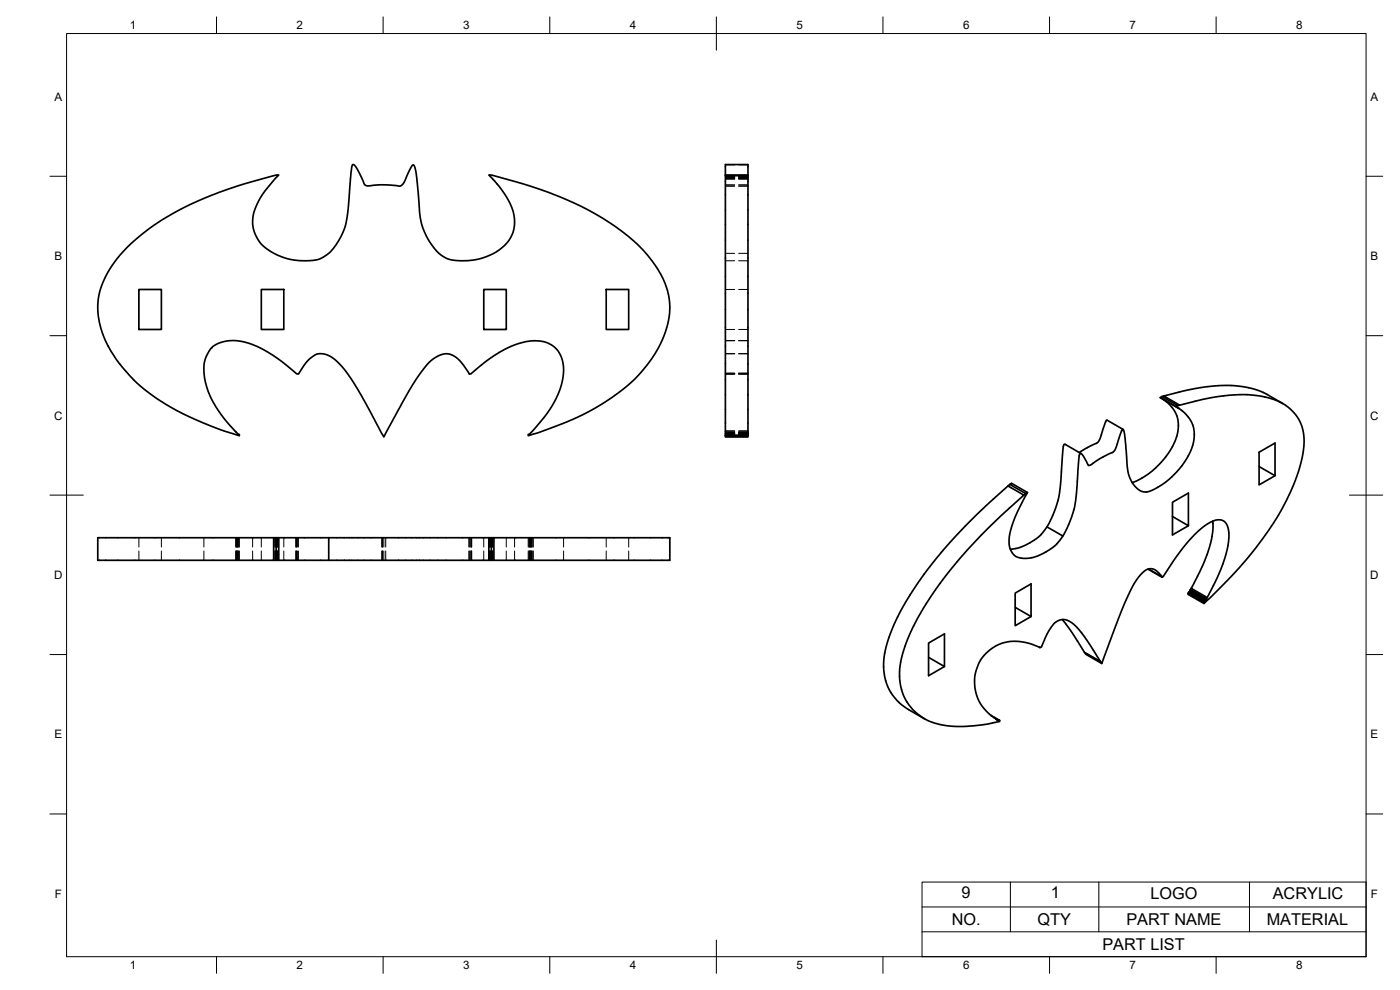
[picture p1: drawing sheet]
<svg xmlns="http://www.w3.org/2000/svg" width="420mm" height="297mm" viewBox="0 0 420 297" stroke-linecap="round" stroke-linejoin="round" font-family="sans-serif">
<!-- layer: Visible -->
<g fill="none" stroke="#000" stroke-width=".51">
<path d="M217.7 52.7v77.9l6.8 .1M217.7 52.5v.2h6.8v77.9M217.7 52.5h6.8v.2M217.7 52.5v-3.1h6.8v3.1M38.4 74l3.6-3.2 4.1-3.2 5.7-3.5 4.9-2.5 6.5-2.9 8.1-2.9 10.8-3.1 1.6-.2-3.8 4.4-1.8 2.5-1.8 3.9-.5 2.9 .1 2 .5 1.6 1.6 2.9 1.9 1.8 3.7 2.2a18.1 18.1 0 0 0 12.9 .7 16.3 16.3 0 0 0 7-9.1l1-5.7 1.1-12.4a.59 .59 0 0 1 .3-.8 .59 .59 0 0 1 .8 .5l1.7 3.1 .9 2.2 .5 .5 1 .1 4.1-.4 5 .4 .6-.2 .6-.6 2.2-4.7 .5-.7 .3-.1 .4 .8 .4 2.1 .9 9.9a18.6 18.6 0 0 0 7.4 14.8l2 .8 3.7 .3a15.9 15.9 0 0 0 14.5-7.2l.7-1.8 .3-2.3-.1-2-.5-2.2-1-2.2-1.9-3-1.4-2-2.8-3 1.5 .2 8.9 2.5 8.4 2.8 9.1 4 7.1 4 6.6 4.7 4.7 4.3 2.6 3.1 1.9 2.8 1.5 2.8 1.3 3.4 .6 2.8 .1 2.8-.1 2.2-.7 3.3-1.4 3.6-1.1 2.3-3.5 5.4-4.3 4.8-6.3 5-6.9 4.2-6.7 3.1-8.4 3.2-3.1 .9v-.3l.5-.2 1-1.1 3.4-4.1 3-4.4 1.7-4 1-4.5-.3-3.7-.4-1.4-1.1-2-1.1-1-1.7-1-1.3-.5-2-.2-3.5 .2-2.4 .7-2.9 1.2-5.4 3.2-5.9 4.6-.3 .1-1.4-2.3-1.5-1.9-2.1-1.5-1.3-.4h-.9l-1.4 .3-1.5 .7-1.3 1-1.3 1.3-3.2 4.3-3.9 6.6-5.8 10.7-6.8-12.5-4-6.3-1.8-2.4-2.1-2-1.7-1.1-1.7-.6h-2l-1.8 1.2-1.6 1.6-2.1 3.3-.6-.2-4.3-3.5-3.1-2.2-3.5-2-3.7-1.5-3-.6h-3.3l-2.5 .7-1.8 1-1.6 2.4-.9 2.8v3.1l.7 3.6 1.4 3.7 2 3.4 3.6 4.7 2.3 2.4 .5 .3v.3l-7.1-2.3-9.8-4.3-5.7-3.1-5.3-3.7a37.7 37.7 0 0 1-14-20.4l-.4-2.4-.2-2.9 .4-3.1 .9-3 1.3-2.9 1.8-3.1 2.2-2.8zM41.7 86.9h6.7v12h-6.7zM78.4 86.9h6.8v12h-6.8zM145.2 86.9h6.7v12h-6.7zM181.9 86.9h6.8v12h-6.8zM348.2 119.3l5.4 3.1 1.6 1.2 1.9 2.2 .9 1.8 .4 2.4-.4 3.4-1.2 3-1.7 2.8-2.1 2.6-3.3 2.9-4 2.4-1.3 .5h-1l-1.4-.5-1.4-1.2-1.1-1.5-.7-1.8-.5-2.5-.8-9.5-.4-1.8h-.2l-.3 .5-1.6 4.8-.8 1.4-4 2-2.7 1.9-.9 .2-1.6-3-.5-.5h-.4l-.3 1.4-.7 10-.6 4.5-1.6 4.9-1.9 3.9M348.7 119l-.5 .3 5.6 3.2M349.1 119.8l2.5 2.3 1.1 1.5 .6 1.4 .3 3.3-.8 3.6-2.2 4.2-3.7 4.2-3.6 2.8-3.5 1.7"/>
<path d="M349.3 118.8l-.6 .2 4.8 2.7-.5 .3M217.7 130.6v.5h6.8v-.4M217.7 130.7h6.8zM324.5 136.1l-4.8-2.8-.5 .2-1.4 15.4-1.4 4.7-2.2 4.5 4.8 2.7-2.3 2.9-3.4 2.2-3.2 1.3-2.9 .3-1.9-.3-1.2-.8-1.1-2.1-.2-2.3 .5-2.9 1.3-3.8 3.8-7.5M337 128.8l-4.9-2.7-1.9 5.3-.7 1.3-5.6 3.1M354 121.6l8-2 7.2-1 5.7-.1 3.1 .3 3 .7 2.1 .7 2.1 1 1.7 1.3 1.7 1.6 1 1.5 1 2 .8 3.8-.1 2.6-.6 3.8-2.3 7.3-2.2 4.8-2.5 4.6-5.7 8.4-6.1 7.5-5.8 6-4.8 4.7-4.8-2.8v-.3M377.9 140l4.8 2.7v-9.8l-4.8 2.8v9.8l4.8-2.8M385 121.1l-5.4-3.1-2.6-1-3.8-1-5.7-.4-7.6 .8-10.6 2.4 4.7 2.8-.5 .1M302.5 145.8l-9.7 9-7 7.2-7.6 9.2-4.9 7-4.5 8.1-1.4 3.3-1.5 4.6-.6 2.8-.1 3.2 .3 2.8 .5 1.9a14.7 14.7 0 0 0 6.8 8.1l6 3.4 3.1 .9 2.4 .5 4.5 .2 4-.3 6.9-1.2h.3v-.4M303 145.3l-.5 .5 4.8 2.8-10.8 9.9-8.8 9.5-4.5 5.6-3 4.1-3.1 4.9-2.7 4.9-2.5 5.6-1.6 5.3-.3 2.4v2.6l.8 4.3a14.3 14.3 0 0 0 6.7 8M307.8 148.1l.6-.3-4.8-2.8-.6 .3 4.8 2.8-.5 .5M314.2 158.1l-1.9 2.5-1.9 1.5-4.1 2.1-3.1 .6"/>
<path d="M351.9 155l4.8 2.7v-9.8l-4.8 2.8v9.8l4.8-2.8M363.9 156.4v3.4l-1 4.8-1.9 5-3.5 6.9 4.8 2.8-.2 .3M82.1 161.3h-52.8v6.8h52.8v-6.8h.8M83.7 161.3h-.8v6.8h-.8M83.7 161.3v6.8h-.8M83.7 161.3h15M98.7 168.1h48M146.7 161.3h.8v6.8h-.8zM146.7 161.3h-48v6.8h-15M147.5 168.1h.7v-6.8h52.8v6.8h-52.8M147.5 161.3h.7M344.5 170.8l4.3 2.4 5.8-8.3 2.4-2.9 2.5-2.6 2.7-2.1 1.8-.9 1.4-.4 1.6 .2 .9 .8 .8 1.9 .1 2.4-.5 3.6-1.9 5.9-4.1 8.5"/>
<path d="M344.7 170.7l4.1 2.5M348.8 173.1l-2.1-2.1-1.6-.4-1.6 .8-2.3 2.5-1.8 2.9-2.4 5.5-6.3 16.8-4.8-2.8-.3-.4M356.7 177.9l-.2 .1 4.8 2.7v.4M356.8 177.8l-.1 .1 4.7 2.7-.1 .1M356.8 177.7l4.8 2.8-.2 .1M356.9 177.7l4.7 2.8M356.9 177.6v.1M357 177.5l4.7 2.9M357 177.4l4.7 2.9M357.1 177.4h-.1M357.1 177.2l4.7 3M357.1 177.2l4.7 2.9"/>
<path d="M357.2 177.1l4.7 2.8M357.3 177l4.7 2.9M357.3 176.9l-.2 .3M357.5 176.5l-.2 .4 4.7 2.9M361.9 179.9v.1M278.7 197.2l4.7 2.8v-9.8l-4.7 2.7v9.8l4.7-2.7M304.7 182.2l4.7 2.8v-9.8l-4.7 2.8v9.7l4.7-2.7M311.9 194.2l.2 .1M318.8 185.9l3 3.9 3.7 6 4.8 2.8M325.5 195.8l4.9 2.8 .3 .5M330.3 198.5l-4-6.2-2.4-3.3-2.2-2.1-2-1-1.7 .2-1.8 1.1-1.9 2.9-1.8 4-.4 .2-3.7-1.4-3.5-.5-3.5 .4-2.7 1.1-2.8 2.1-1.9 2.5-1.3 3.6-.2 2.9 .6 3.6 1.3 2.8 2 2.4 2.9 2.2-.3-.2M361.7 180.4l-.1 .1"/>
<path d="M361.8 180.2h-.1M297.3 214.6l2.7 1.5-.1 .1M298.2 215.2l1.5 1"/>
</g>
<!-- layer: Hidden -->
<g fill="none" stroke="#000" stroke-width=".3">
<path d="M217.7 53.7h2.8M217.7 52.6h2.8M217.7 52.8h2.8M217.7 53h2.8M217.7 53.2h2.8M217.7 53.3h2.8M217.7 53.4h2.8M217.7 53.5h2.8M217.7 55.8h2.8M217.7 55.4h2.8M217.7 49.5h2.8M221.7 53.7h2.8"/>
<path d="M221.7 52.6h2.8M221.7 52.8h2.8M221.7 53h2.8M221.7 53.2h2.8M221.7 53.3h2.8M221.7 53.4h2.8M221.7 53.5h2.8M221.7 55.8h2.8M221.7 55.4h2.8M221.7 49.5h2.8M217.7 78.2h2.8M217.7 76h2.8"/>
<path d="M221.7 78.2h2.8M221.7 76h2.8M217.7 86.9h2.8M217.7 98.9h2.8M221.7 86.9h2.8M221.7 98.9h2.8M217.7 102.2h2.8M217.7 112.1h2.8M217.7 112.2h2.8M217.7 112h2.8M217.7 106.1h2.8M221.7 102.2h2.8"/>
<path d="M221.7 112.1h2.8M221.7 112.2h2.8M221.7 112h2.8M221.7 106.1h2.8M217.7 129.3h2.8M217.7 129.9h2.8M217.7 130.2h2.8M217.7 129.5h2.8M217.7 129.6h2.8M217.7 129.7h2.8M217.7 129.8h2.8M217.7 130h2.8"/>
<path d="M217.7 130.1h2.8M217.7 130.3h2.8M221.7 129.3h2.8M221.7 129.9h2.8M221.7 130.2h2.8M221.7 129.5h2.8M221.7 129.6h2.8M221.7 129.7h2.8M221.7 129.8h2.8M221.7 130h2.8M221.7 130.1h2.8M221.7 130.3h2.8"/>
<path d="M41.7 161.3v2.8M41.7 165.3v2.8M48.4 161.3v2.8M48.4 165.3v2.8M61.2 161.3v2.8M61.2 165.3v2.8M70.7 161.3v2.8M70.7 165.3v2.8M70.8 161.3v2.8M70.8 165.3v2.8M70.9 161.3v2.8M70.9 165.3v2.8"/>
<path d="M71 161.3v2.8M71 165.3v2.8M71.1 161.3v2.8M71.1 165.3v2.8M71.2 161.3v2.8M71.2 165.3v2.8M71.3 161.3v2.8M71.3 165.3v2.8M71.4 161.3v2.8M71.4 165.3v2.8M71.6 161.3v2.8M71.6 165.3v2.8"/>
<path d="M71.8 161.3v2.8M71.8 165.3v2.8M75.8 161.3v2.8M75.8 165.3v2.8M78.4 161.3v2.8M78.4 165.3v2.8M82.5 161.3v2.8M82.5 165.3v2.8M82.7 161.3v2.8M82.7 165.3v2.8M82.8 161.3v2.8M82.8 165.3v2.8"/>
<path d="M82.9 161.3v2.8M82.9 165.3v2.8M83 161.3v2.8M83 165.3v2.8M83.1 161.3v2.8M83.1 165.3v2.8M83.2 161.3v2.8M83.2 165.3v2.8M83.3 161.3v2.8M83.3 165.3v2.8M83.4 161.3v2.8M83.4 165.3v2.8"/>
<path d="M83.5 161.3v2.8M83.5 165.3v2.8M83.6 161.3v2.8M83.6 165.3v2.8M85.2 161.3v2.8M85.2 165.3v2.8M88.8 161.3v2.8M88.8 165.3v2.8M88.9 161.3v2.8M88.9 165.3v2.8M89 161.3v2.8M89 165.3v2.8"/>
<path d="M89.3 161.3v2.8M89.3 165.3v2.8M89.6 161.3v2.8M89.6 165.3v2.8M114.6 161.3v2.8M114.6 165.3v2.8M114.7 161.3v2.8M114.7 165.3v2.8M114.8 161.3v2.8M114.8 165.3v2.8M115.2 161.3v2.8M115.2 165.3v2.8"/>
<path d="M115.8 161.3v2.8M115.8 165.3v2.8M140.8 161.3v2.8M140.8 165.3v2.8M141.1 161.3v2.8M141.1 165.3v2.8M141.4 161.3v2.8M141.4 165.3v2.8M141.5 161.3v2.8M141.5 165.3v2.8M141.6 161.3v2.8M141.6 165.3v2.8"/>
<path d="M145.2 161.3v2.8M145.2 165.3v2.8M146.7 161.3v2.8M146.7 165.3v2.8M146.9 161.3v2.8M146.9 165.3v2.8M147 161.3v2.8M147 165.3v2.8M147.1 161.3v2.8M147.1 165.3v2.8M147.2 161.3v2.8M147.2 165.3v2.8"/>
<path d="M147.3 161.3v2.8M147.3 165.3v2.8M147.4 161.3v2.8M147.4 165.3v2.8M147.5 161.3v2.8M147.5 165.3v2.8M147.6 161.3v2.8M147.6 165.3v2.8M147.7 161.3v2.8M147.7 165.3v2.8M147.8 161.3v2.8M147.8 165.3v2.8"/>
<path d="M147.9 161.3v2.8M147.9 165.3v2.8M151.9 161.3v2.8M151.9 165.3v2.8M154.4 161.3v2.8M154.4 165.3v2.8M158.5 161.3v2.8M158.5 165.3v2.8M158.7 161.3v2.8M158.7 165.3v2.8M158.9 161.3v2.8M158.9 165.3v2.8"/>
<path d="M159 161.3v2.8M159 165.3v2.8M159.1 161.3v2.8M159.1 165.3v2.8M159.2 161.3v2.8M159.2 165.3v2.8M159.3 161.3v2.8M159.3 165.3v2.8M159.4 161.3v2.8M159.4 165.3v2.8M159.5 161.3v2.8M159.5 165.3v2.8"/>
<path d="M159.6 161.3v2.8M159.6 165.3v2.8M159.9 161.3v2.8M159.9 165.3v2.8M160 161.3v2.8M160 165.3v2.8M169.1 161.3v2.8M169.1 165.3v2.8M181.9 161.3v2.8M181.9 165.3v2.8M188.7 161.3v2.8M188.7 165.3v2.8"/>
</g>
<!-- layer: BORDER -->
<g fill="none" stroke="#000" stroke-width=".3">
<path d="M20 10.1h390v276.9h-390zM65 5.1v5M115 5.1v5M165 5.1v5M215 5.1v10M265 5.1v5M315 5.1v5M365 5.1v5M15 52.9h5M410 52.9h5M15 100.7h5M410 100.7h5"/>
<path d="M15 148.6h10M405 148.6h10M15 196.4h5M410 196.4h5M15 244.2h5M410 244.2h5M65 287v5M115 287v5M165 287v5M215 282.1v9.9M265 287v5M315 287v5"/>
<path d="M365 287v5"/>
</g>
<!-- layer: Custom Tables -->
<path d="M276.7 264.7h133.3v22.3h-133.3zM276.7 279.6h133.3M276.7 272.1h133.3M303.2 264.7v14.9M329.8 264.7v14.9M375 264.7v14.9" fill="none" stroke="#000" stroke-width=".3"/>
<g font-size="4.9">
<text x="288.6" y="269.6">9</text>
<text x="315.3" y="269.6">1</text>
<text x="345.2" y="269.6">LOGO</text>
<text x="382" y="269.6">ACRYLIC</text>
<text x="285.6" y="277.6">NO.</text>
<text x="311.4" y="277.5">QTY</text>
<text x="338.1" y="277.6">PART NAME</text>
<text x="380.2" y="277.6">MATERIAL</text>
<text x="330.8" y="285.1">PART LIST</text>
</g>
<g font-size="3.5">
<text x="39" y="8.8">1</text>
<text x="89" y="8.8">2</text>
<text x="139" y="8.8">3</text>
<text x="189" y="8.8">4</text>
<text x="239" y="8.8">5</text>
<text x="289" y="8.8">6</text>
<text x="339" y="8.8">7</text>
<text x="389" y="8.8">8</text>
<text x="16.3" y="30.2">A</text>
<text x="411.3" y="30.2">A</text>
<text x="16.3" y="78">B</text>
<text x="411.3" y="78">B</text>
<text x="16.2" y="125.9">C</text>
<text x="411.2" y="125.9">C</text>
<text x="16.2" y="173.7">D</text>
<text x="411.2" y="173.7">D</text>
<text x="16.3" y="221.6">E</text>
<text x="411.3" y="221.6">E</text>
<text x="16.4" y="269.4">F</text>
<text x="411.4" y="269.4">F</text>
<text x="39" y="290.8">1</text>
<text x="89" y="290.8">2</text>
<text x="139" y="290.8">3</text>
<text x="189" y="290.8">4</text>
<text x="239" y="290.8">5</text>
<text x="289" y="290.8">6</text>
<text x="339" y="290.8">7</text>
<text x="389" y="290.8">8</text>
</g>
</svg>
